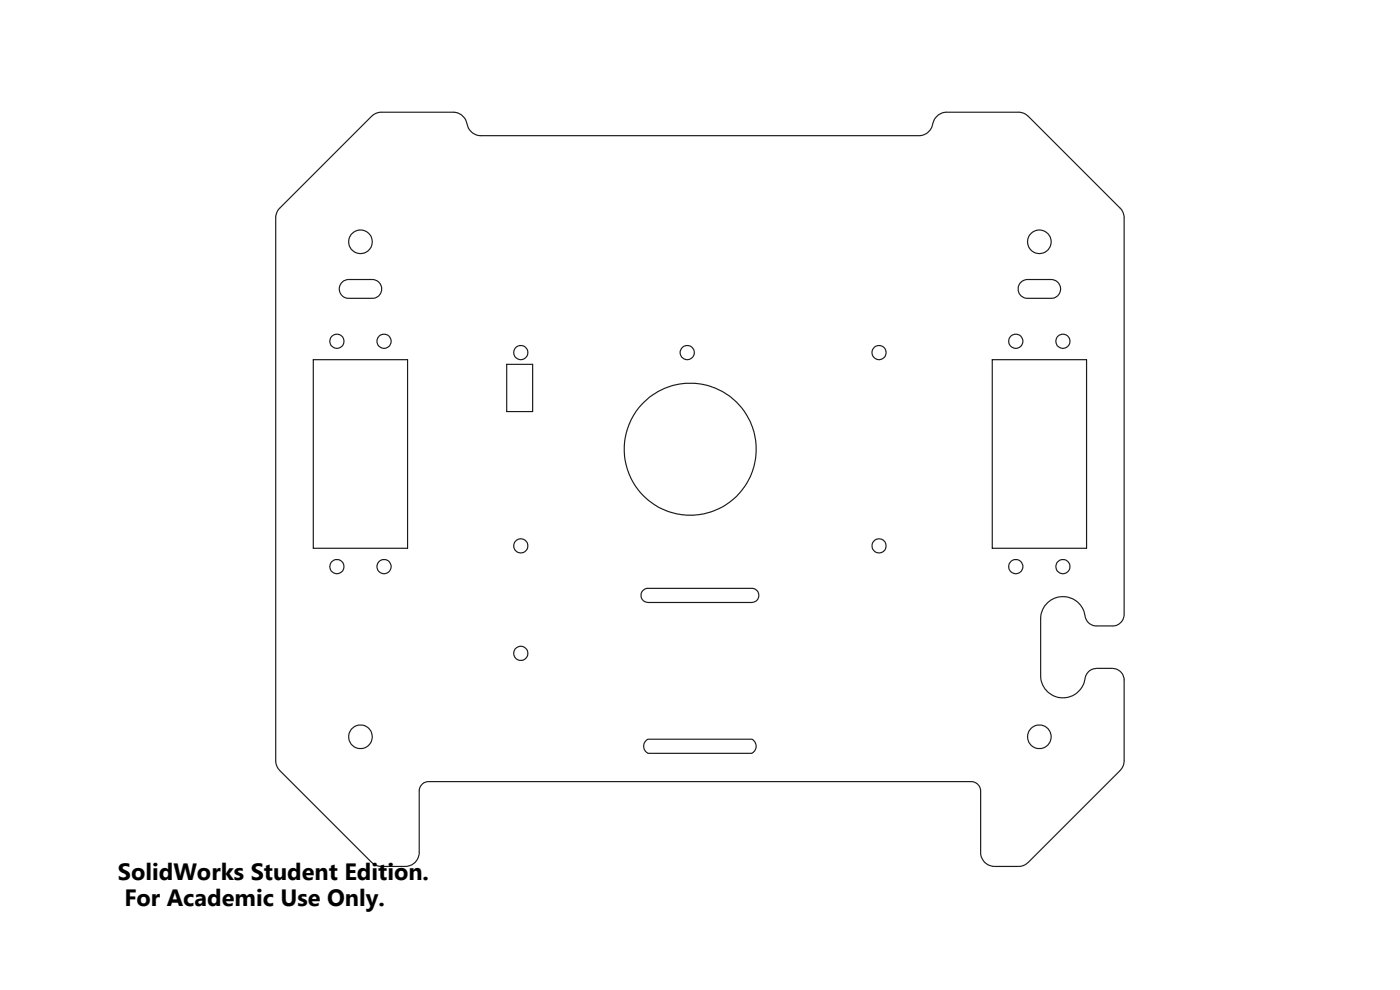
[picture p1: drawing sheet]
<svg xmlns="http://www.w3.org/2000/svg" width="297mm" height="210mm" viewBox="0 0 297 210" stroke-linecap="round" stroke-linejoin="round" font-family="sans-serif">
<g fill="none" stroke="#191924" stroke-width=".25">
<path d="M59.2 44.3l19.6-19.6a2.96 2.96 0 0 1 2.1-.9h15.2a3.2 3.2 0 0 1 3.1 3 2.92 2.92 0 0 0 2.9 2h92.8a3.2 3.2 0 0 0 3.1-3 2.92 2.92 0 0 1 2.9-2h15.1a2.93 2.93 0 0 1 2.2 .9l19.4 19.4a2.96 2.96 0 0 1 .9 2.1v84.1a2.46 2.46 0 0 1-2.5 2.5h-3.3a2.65 2.65 0 0 1-2.7-2.8 4.7 4.7 0 0 0-5.1-3.4 4.7 4.7 0 0 0-4.1 4.7v12a4.8 4.8 0 0 0 4.6 4.7 4.8 4.8 0 0 0 4.9-4.5l.2-.4a2.45 2.45 0 0 1 2.2-1.3h3.3a2.52 2.52 0 0 1 2.5 2.5v17.1a2.93 2.93 0 0 1-.9 2.1l-19.4 19.4a2.96 2.96 0 0 1-2.2 .9h-5a2.95 2.95 0 0 1-3-3v-13a2.04 2.04 0 0 0-2-2h-115.1a1.98 1.98 0 0 0-2 2v13a2.95 2.95 0 0 1-3 3h-5a2.93 2.93 0 0 1-2.1-.9l-19.4-19.4a3.2 3.2 0 0 1-.9-2.1v-115.2a2.99 2.99 0 0 1 .7-1.9zM72.5 59.9l.5-.4 .8-.2h5.2a1.99 1.99 0 0 1 2 2 1.99 1.99 0 0 1-2 2h-5a1.97 1.97 0 0 1-1.9-1.2 1.97 1.97 0 0 1 .4-2.2zM216.7 59.8l1.1-.5h5.2a1.99 1.99 0 0 1 2 2 1.99 1.99 0 0 1-2 2h-5a1.99 1.99 0 0 1-1.9-1.3 1.99 1.99 0 0 1 .6-2.2zM66.5 76.3h20v40h-20zM107.5 77.3h5.5v10h-5.5zM210.5 76.3h20v40h-20zM136.4 125.3l.9-.5h22.2a1.5 1.5 0 0 1 1.5 1.5 1.5 1.5 0 0 1-1.5 1.5h-22a1.51 1.51 0 0 1-1.4-.9 1.51 1.51 0 0 1 .3-1.6zM137 157.1l.5-.3h22a1.68 1.68 0 0 1 0 3h-22a1.7 1.7 0 0 1-.5-2.7z"/>
<circle cx="76.5" cy="51.3" r="2.5"/>
<circle cx="220.5" cy="51.3" r="2.49"/>
<circle cx="71.5" cy="72.4" r="1.51"/>
<circle cx="81.5" cy="72.4" r="1.51"/>
<circle cx="110.5" cy="74.8" r="1.49"/>
<circle cx="145.8" cy="74.8" r="1.51"/>
<circle cx="186.5" cy="74.8" r="1.51"/>
<circle cx="215.5" cy="72.4" r="1.51"/>
<circle cx="225.5" cy="72.4" r="1.49"/>
<circle cx="146.4" cy="95.3" r="14"/>
<circle cx="110.5" cy="115.8" r="1.48"/>
<circle cx="186.5" cy="115.8" r="1.5"/>
<circle cx="71.5" cy="120.2" r="1.51"/>
<circle cx="81.5" cy="120.2" r="1.51"/>
<circle cx="110.5" cy="138.6" r="1.49"/>
<circle cx="215.5" cy="120.2" r="1.51"/>
<circle cx="225.5" cy="120.2" r="1.49"/>
<circle cx="76.5" cy="156.3" r="2.51"/>
<circle cx="220.5" cy="156.3" r="2.5"/>
</g>
<g font-size="5">
<text x="25" y="186.7">SolidWorks Student Edition.</text>
<text x="26.4" y="192.2">For Academic Use Only.</text>
</g>
</svg>
